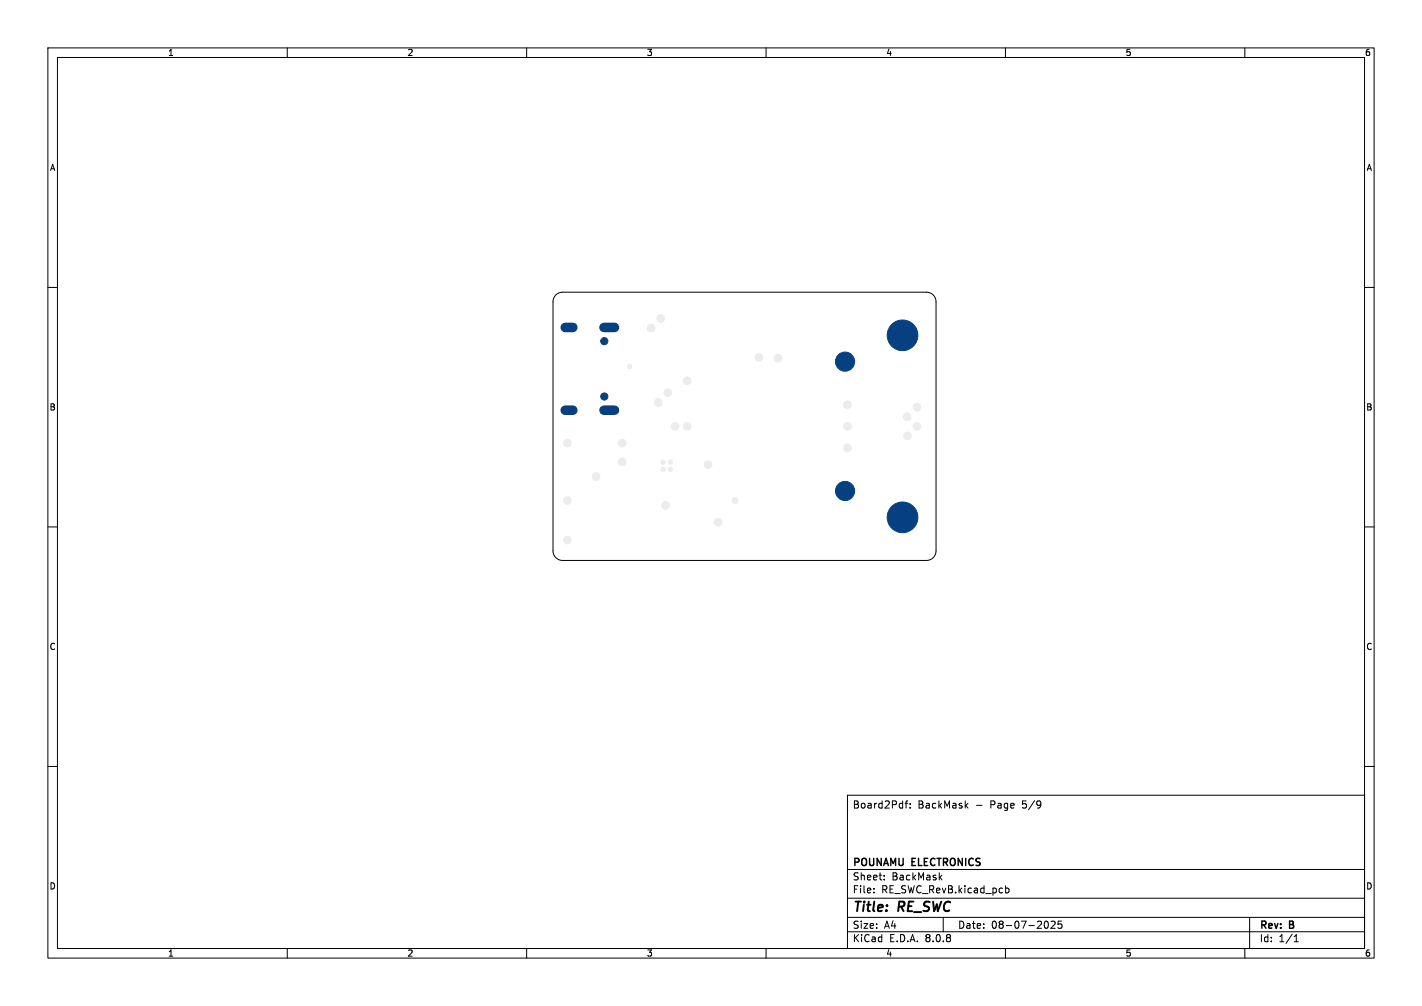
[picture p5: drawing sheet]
<svg xmlns="http://www.w3.org/2000/svg" width="297mm" height="210mm" viewBox="0 0 297 210" stroke-linecap="round" stroke-linejoin="round" font-family="sans-serif">
<g fill="none" stroke="#000" stroke-width=".21">
<path d="M10 10h277v190h-277zM12 12h273v186h-273zM60 10v2M110 10v2M160 10v2M210 10v2M260 10v2M10 60h2M285 60h2M116.1 61.6l.7-.5 .7-.1h76a2 2 0 0 1 2 2v52a2 2 0 0 1-2 2h-76a2 2 0 0 1-2-2v-52l.1-.7zM10 110h2M285 110h2"/>
<path d="M10 160h2M285 160h2M177 166h108v32h-108zM189 167.7h.6M189.6 167.2l-.4 .2v1.3M190.1 168.6v.1M190.1 167.8v.1M201.7 168.1l.5 .6M202.2 167.7l-.6 .6M217.2 167.3h.1a1.26 1.26 0 0 1-.1 1.3M217.4 167.8l-.2 .3M60 198v2"/>
<path d="M110 198v2M160 198v2M177 194.5h108M177 191.5h108M177 187.5h108M177 181.5h108M182.5 186.3v.1M182.5 185.5v.1M184.7 183.6v.1M184.7 182.8v.1M196.3 183.1l.4 .6M196.7 182.7l-.5 .6"/>
<path d="M197 191.5v3M210 198v2M210 184.9v1.5M210 185.5l.5-.1 .2 .3-.1 .6h-.6M218.3 192.4l.2-.1a.8 .8 0 0 1 .5 .7 .8 .8 0 0 1-.5 .8l-.2-.1M219.5 192.4l.6-.1 .3 .4-.9 1.1h.9M221.7 192.3h-.7v.7l.2-.1h.5l.1 .3-.1 .5-.2 .1-.5-.1M260 198v2M261 191.5v6.5M270.3 196.6h.9M270.3 195.5l.4-.4v1.5"/>
</g>
<g fill="#074080" stroke="#074080" stroke-width=".21">
<circle cx="188.5" cy="108" r="3.2"/>
<circle cx="126.2" cy="82.8" r=".75"/>
<circle cx="126.2" cy="71.2" r=".75"/>
<circle cx="176.5" cy="102.5" r="2"/>
<circle cx="176.5" cy="75.5" r="2"/>
<circle cx="188.5" cy="70" r="3.2"/>
</g>
<path d="M118.1 68.4h1.6M126.2 68.4h2.2M118.1 85.6h1.6M126.2 85.6h2.2" fill="none" stroke="#074080" stroke-width="2"/>
<g fill="#ececec" stroke="#ececec" stroke-width=".21">
<circle cx="118.5" cy="112.7" r=".8"/>
<circle cx="143.5" cy="79.5" r=".8"/>
<circle cx="118.5" cy="104.5" r=".8"/>
<circle cx="141" cy="89" r=".8"/>
<circle cx="140" cy="98" r=".45"/>
<circle cx="139.5" cy="82" r=".8"/>
<circle cx="124.5" cy="99.5" r=".8"/>
<circle cx="130" cy="92.5" r=".8"/>
<circle cx="131.5" cy="76.5" r=".45"/>
<circle cx="191.5" cy="89" r=".8"/>
<circle cx="158.5" cy="74.6" r=".8"/>
<circle cx="140" cy="96.5" r=".45"/>
<circle cx="130" cy="96.4" r=".8"/>
<circle cx="177" cy="93.5" r=".8"/>
<circle cx="136" cy="68.5" r=".8"/>
<circle cx="177" cy="84.5" r=".8"/>
<circle cx="189.5" cy="91" r=".8"/>
<circle cx="138.5" cy="96.5" r=".45"/>
<circle cx="150" cy="109" r=".8"/>
<circle cx="147.9" cy="97" r=".8"/>
<circle cx="138" cy="66.5" r=".8"/>
<circle cx="137.5" cy="84" r=".8"/>
<circle cx="143.5" cy="89" r=".8"/>
<circle cx="191.5" cy="85" r=".8"/>
<circle cx="189.5" cy="87" r=".8"/>
<circle cx="162.5" cy="74.8" r=".8"/>
<circle cx="153.5" cy="104.5" r=".6"/>
<circle cx="138.5" cy="98" r=".45"/>
<circle cx="118.5" cy="92.5" r=".8"/>
<circle cx="139" cy="105.5" r=".8"/>
<circle cx="177" cy="89" r=".8"/>
</g>
<g font-size="2.8">
<text x="178" y="190.9">Title:</text>
<text x="187.7" y="190.9">RE_SWC</text>
</g>
<g font-size="2.1">
<text x="178" y="169">Board2Pdf:</text>
<text x="191.7" y="169">BackMask</text>
<text x="203.8" y="169">-</text>
<text x="207" y="169">Page</text>
<text x="213.7" y="169">5/9</text>
<text x="178" y="184">Sheet:</text>
<text x="178" y="181.2">POUNAMU</text>
<text x="186.2" y="184">BackMask</text>
<text x="190.5" y="181.2">ELECTRONICS</text>
<text x="178" y="186.7">File:</text>
<text x="184.1" y="186.7">RE_SWC_RevB.kicad_pcb</text>
<text x="178" y="196.9">KiCad</text>
<text x="178" y="194.1">Size:</text>
<text x="184.7" y="194.1">A4</text>
<text x="185.7" y="196.9">E.D.A.</text>
<text x="193.3" y="196.9">8.0.8</text>
<text x="200" y="194.1">Date:</text>
<text x="207" y="194.1">08-07-2025</text>
<text x="263" y="194.3">Rev:</text>
<text x="263" y="196.9">Id:</text>
<text x="267.1" y="196.9">1/1</text>
<text x="269.4" y="194.3">B</text>
</g>
<g font-size="1.8">
<text x="35" y="11.9">1</text>
<text x="85" y="11.9">2</text>
<text x="135" y="11.9">3</text>
<text x="185" y="11.9">4</text>
<text x="235" y="11.9">5</text>
<text x="285" y="11.9">6</text>
<text x="10.3" y="35.9">A</text>
<text x="285.4" y="35.9">A</text>
<text x="10.3" y="85.9">B</text>
<text x="285.3" y="85.9">B</text>
<text x="10.3" y="135.9">C</text>
<text x="285.3" y="135.9">C</text>
<text x="10.3" y="185.9">D</text>
<text x="285.3" y="185.9">D</text>
<text x="35" y="199.9">1</text>
<text x="85" y="199.9">2</text>
<text x="135" y="199.9">3</text>
<text x="185" y="199.9">4</text>
<text x="235" y="199.9">5</text>
<text x="285" y="199.9">6</text>
</g>
</svg>
